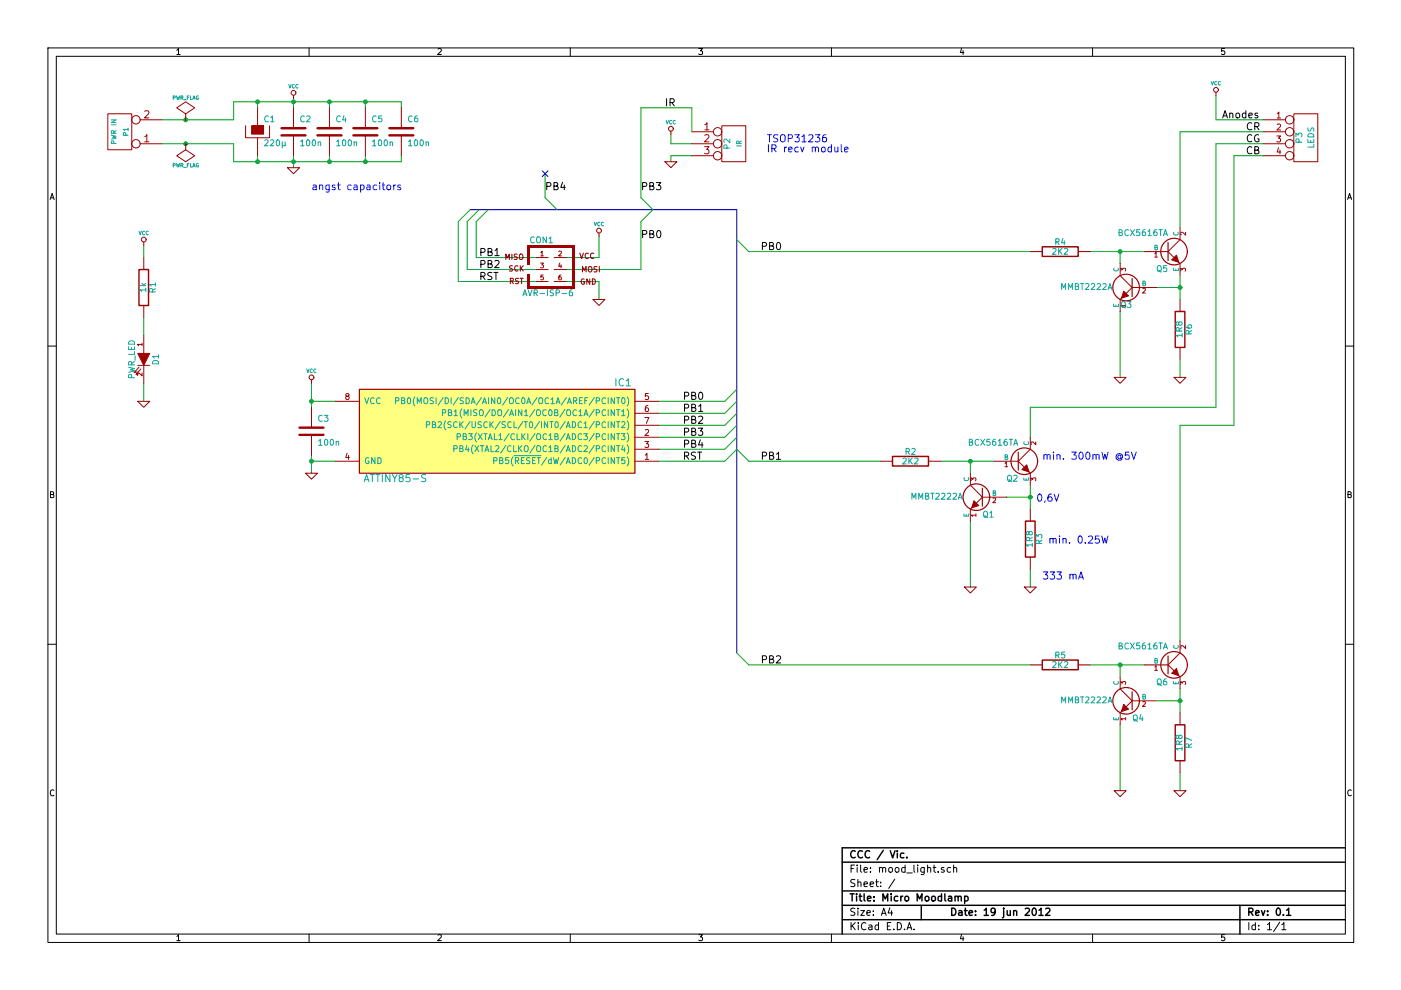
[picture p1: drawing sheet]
EESchema Schematic File Version 2  date Tue 19 Jun 2012 09:16:54 PM CEST
LIBS:power
LIBS:transistors
LIBS:conn
LIBS:linear
LIBS:regul
LIBS:74xx
LIBS:cmos4000
LIBS:adc-dac
LIBS:memory
LIBS:xilinx
LIBS:special
LIBS:microcontrollers
LIBS:dsp
LIBS:microchip
LIBS:analog_switches
LIBS:motorola
LIBS:texas
LIBS:intel
LIBS:audio
LIBS:interface
LIBS:digital-audio
LIBS:philips
LIBS:display
LIBS:cypress
LIBS:siliconi
LIBS:opto
LIBS:atmel
LIBS:contrib
LIBS:valves
LIBS:Symbols_ICs-Opto_RevA
LIBS:standard
LIBS:mood_light-cache
EELAYER 25  0
EELAYER END
$Descr A4 11700 8267
encoding utf-8
Sheet 1 1
Title "Micro Moodlamp"
Date "19 jun 2012"
Rev "0.1"
Comp "CCC / Vic."
Comment1 ""
Comment2 ""
Comment3 ""
Comment4 ""
$EndDescr
Wire Wire Line
	10150 800  10150 1000
Wire Wire Line
	10150 1000 10550 1000
Wire Wire Line
	10550 1200 10150 1200
Wire Wire Line
	10150 1200 10150 3400
Wire Wire Line
	10150 3400 8600 3400
Wire Wire Line
	8600 3400 8600 3650
Wire Wire Line
	1200 2650 1200 2800
Connection ~ 3050 1350
Wire Wire Line
	3350 1350 1950 1350
Wire Wire Line
	3350 1350 3350 1300
Wire Wire Line
	2750 1350 2750 1300
Connection ~ 3050 850 
Wire Wire Line
	3050 850  3050 900 
Connection ~ 2150 1350
Wire Wire Line
	2150 1300 2150 1350
Connection ~ 2450 1350
Wire Wire Line
	1950 1350 1950 1200
Wire Wire Line
	1950 1200 1350 1200
Connection ~ 2600 3850
Wire Wire Line
	2600 3950 2600 3800
Wire Wire Line
	4550 1650 4550 1450
Connection ~ 1550 1000
Wire Wire Line
	2450 1300 2450 1400
Wire Wire Line
	5775 1200 5600 1200
Wire Wire Line
	5775 900  5350 900 
Wire Wire Line
	5775 900  5775 1100
Wire Wire Line
	5600 1200 5600 1125
Wire Bus Line
	6150 5450 6150 1750
Wire Wire Line
	6050 3650 5500 3650
Wire Wire Line
	6050 3550 5500 3550
Wire Wire Line
	5500 3350 6050 3350
Wire Wire Line
	2800 3350 2600 3350
Wire Wire Line
	4725 2150 5000 2150
Wire Wire Line
	5000 2150 5000 1975
Wire Wire Line
	4475 2350 3825 2350
Wire Wire Line
	3825 2350 3825 1850
Wire Wire Line
	4475 2150 3975 2150
Wire Wire Line
	3975 2150 3975 1850
Connection ~ 8100 3850
Wire Wire Line
	8300 3850 7850 3850
Connection ~ 8600 4150
Wire Wire Line
	8400 4150 8600 4150
Wire Wire Line
	8600 4750 8600 4900
Wire Wire Line
	8600 4050 8600 4250
Wire Wire Line
	8100 3950 8100 3850
Wire Wire Line
	8100 4350 8100 4900
Wire Wire Line
	9350 6050 9350 6600
Wire Wire Line
	9350 5650 9350 5550
Wire Wire Line
	9850 5950 9850 5750
Wire Wire Line
	9850 6450 9850 6600
Wire Wire Line
	9650 5850 9850 5850
Connection ~ 9850 5850
Wire Wire Line
	9100 5550 9550 5550
Connection ~ 9350 5550
Connection ~ 9350 2100
Wire Wire Line
	9550 2100 9100 2100
Connection ~ 9850 2400
Wire Wire Line
	9650 2400 9850 2400
Wire Wire Line
	9850 3000 9850 3150
Wire Wire Line
	9850 2300 9850 2500
Wire Wire Line
	9350 2200 9350 2100
Wire Wire Line
	9350 2600 9350 3150
Wire Wire Line
	5350 1850 5350 2250
Wire Wire Line
	5350 2250 4725 2250
Wire Wire Line
	3900 1850 3900 2250
Wire Wire Line
	3900 2250 4475 2250
Wire Bus Line
	6150 1750 3925 1750
Wire Wire Line
	5000 2500 5000 2350
Wire Wire Line
	5000 2350 4725 2350
Wire Wire Line
	2800 3850 2600 3850
Wire Wire Line
	5500 3450 6050 3450
Wire Wire Line
	6050 3850 5500 3850
Wire Wire Line
	6050 3750 5500 3750
Wire Wire Line
	8600 2100 6250 2100
Wire Wire Line
	7350 3850 6250 3850
Wire Wire Line
	8600 5550 6250 5550
Wire Wire Line
	5600 1350 5600 1300
Wire Wire Line
	5350 900  5350 1650
Wire Wire Line
	5600 1300 5775 1300
Wire Wire Line
	2450 825  2450 900 
Connection ~ 1550 1200
Wire Wire Line
	2600 3200 2600 3400
Connection ~ 2600 3350
Connection ~ 2450 850 
Wire Wire Line
	1950 1000 1950 850 
Wire Wire Line
	1950 1000 1350 1000
Wire Wire Line
	2150 900  2150 850 
Connection ~ 2150 850 
Wire Wire Line
	1950 850  3350 850 
Wire Wire Line
	3350 850  3350 900 
Wire Wire Line
	2750 850  2750 900 
Connection ~ 2750 850 
Wire Wire Line
	3050 1350 3050 1300
Connection ~ 2750 1350
Wire Wire Line
	1200 2050 1200 2150
Wire Wire Line
	1200 3200 1200 3350
Wire Wire Line
	9850 1900 9850 1100
Wire Wire Line
	9850 1100 10550 1100
Wire Wire Line
	9850 5350 9850 3550
Wire Wire Line
	9850 3550 10300 3550
Wire Wire Line
	10300 3550 10300 1300
Wire Wire Line
	10300 1300 10550 1300
$Comp
L VCC #PWR01
U 1 1
P 10150 800
F 0 "#PWR01" H 10150 900 30  0001 C CNN
F 1 "VCC" H 10150 900 30  0000 C CNN
	1    10150 800 
	1    0    0    -1  
$EndComp
$Comp
L CONN_4 P3
U 1 1
P 10900 1150
F 0 "P3" V 10850 1150 50  0000 C CNN
F 1 "LEDS" V 10950 1150 50  0000 C CNN
	1    10900 1150
	1    0    0    -1  
$EndComp
Text Label 10200 1000 0    60   ~ 0
Anodes
Text Label 10400 1200 0    60   ~ 0
CG
Text Label 10400 1100 0    60   ~ 0
CR
Text Label 10400 1300 0    60   ~ 0
CB
Text Notes 6400 1200 0    60   ~ 0
TSOP31236\nIR recv module
$Comp
L VCC #PWR02
U 1 1
P 1200 2050
F 0 "#PWR02" H 1200 2150 30  0001 C CNN
F 1 "VCC" H 1200 2150 30  0000 C CNN
	1    1200 2050
	1    0    0    -1  
$EndComp
$Comp
L GND #PWR03
U 1 1
P 1200 3350
F 0 "#PWR03" H 1200 3350 30  0001 C CNN
F 1 "GND" H 1200 3280 30  0001 C CNN
	1    1200 3350
	1    0    0    -1  
$EndComp
$Comp
L R R1
U 1 1
P 1200 2400
F 0 "R1" V 1280 2400 50  0000 C CNN
F 1 "1k" V 1200 2400 50  0000 C CNN
	1    1200 2400
	1    0    0    -1  
$EndComp
$Comp
L LED D1
U 1 1
P 1200 3000
F 0 "D1" H 1200 3100 50  0000 C CNN
F 1 "PWR_LED" H 1200 2900 50  0000 C CNN
	1    1200 3000
	0    1    1    0   
$EndComp
Text Notes 2600 1600 0    60   ~ 0
angst capacitors
$Comp
L C C6
U 1 1
P 3350 1100
F 0 "C6" H 3400 1200 50  0000 L CNN
F 1 "100n" H 3400 1000 50  0000 L CNN
	1    3350 1100
	1    0    0    -1  
$EndComp
$Comp
L C C5
U 1 1
P 3050 1100
F 0 "C5" H 3100 1200 50  0000 L CNN
F 1 "100n" H 3100 1000 50  0000 L CNN
	1    3050 1100
	1    0    0    -1  
$EndComp
$Comp
L C C4
U 1 1
P 2750 1100
F 0 "C4" H 2800 1200 50  0000 L CNN
F 1 "100n" H 2800 1000 50  0000 L CNN
	1    2750 1100
	1    0    0    -1  
$EndComp
$Comp
L C C2
U 1 1
P 2450 1100
F 0 "C2" H 2500 1200 50  0000 L CNN
F 1 "100n" H 2500 1000 50  0000 L CNN
	1    2450 1100
	1    0    0    -1  
$EndComp
$Comp
L C C3
U 1 1
P 2600 3600
F 0 "C3" H 2650 3700 50  0000 L CNN
F 1 "100n" H 2650 3500 50  0000 L CNN
	1    2600 3600
	1    0    0    -1  
$EndComp
$Comp
L CP C1
U 1 1
P 2150 1100
F 0 "C1" H 2200 1200 50  0000 L CNN
F 1 "220µ" H 2200 1000 50  0000 L CNN
	1    2150 1100
	1    0    0    -1  
$EndComp
Text Label 4550 1600 0    60   ~ 0
PB4
NoConn ~ 4550 1450
Entry Wire Line
	4550 1650 4650 1750
$Comp
L CONN_2 P1
U 1 1
P 1000 1100
F 0 "P1" V 950 1100 40  0000 C CNN
F 1 "PWR IN" V 1050 1100 40  0000 C CNN
	1    1000 1100
	-1   0    0    1   
$EndComp
$Comp
L ATTINY85-S IC1
U 1 1
P 5300 3250
F 0 "IC1" H 5400 3300 60  0000 C CNN
F 1 "ATTINY85-S" H 7300 2500 60  0000 C CNN
F 2 "SO8-200" H 5550 2500 60  0001 C CNN
	1    5300 3250
	-1   0    0    -1  
$EndComp
Text Label 5550 900  0    60   ~ 0
IR
$Comp
L VCC #PWR04
U 1 1
P 2450 825
F 0 "#PWR04" H 2450 925 30  0001 C CNN
F 1 "VCC" H 2450 925 30  0000 C CNN
	1    2450 825 
	1    0    0    -1  
$EndComp
$Comp
L GND #PWR05
U 1 1
P 2450 1400
F 0 "#PWR05" H 2450 1400 30  0001 C CNN
F 1 "GND" H 2450 1330 30  0001 C CNN
	1    2450 1400
	1    0    0    -1  
$EndComp
$Comp
L PWR_FLAG #FLG06
U 1 1
P 1550 1200
F 0 "#FLG06" H 1550 1295 30  0001 C CNN
F 1 "PWR_FLAG" H 1550 1380 30  0000 C CNN
	1    1550 1200
	1    0    0    1   
$EndComp
$Comp
L PWR_FLAG #FLG07
U 1 1
P 1550 1000
F 0 "#FLG07" H 1550 1095 30  0001 C CNN
F 1 "PWR_FLAG" H 1550 1180 30  0000 C CNN
	1    1550 1000
	1    0    0    -1  
$EndComp
Text Label 5350 1600 0    60   ~ 0
PB3
Entry Wire Line
	5350 1650 5450 1750
$Comp
L GND #PWR08
U 1 1
P 5600 1350
F 0 "#PWR08" H 5600 1350 30  0001 C CNN
F 1 "GND" H 5600 1280 30  0001 C CNN
	1    5600 1350
	1    0    0    -1  
$EndComp
$Comp
L VCC #PWR09
U 1 1
P 5600 1125
F 0 "#PWR09" H 5600 1225 30  0001 C CNN
F 1 "VCC" H 5600 1225 30  0000 C CNN
	1    5600 1125
	1    0    0    -1  
$EndComp
$Comp
L CONN_3 P2
U 1 1
P 6125 1200
F 0 "P2" V 6075 1200 50  0000 C CNN
F 1 "IR" V 6175 1200 40  0000 C CNN
	1    6125 1200
	1    0    0    -1  
$EndComp
Text Label 4000 2150 0    60   ~ 0
PB1
Text Label 4000 2250 0    60   ~ 0
PB2
Text Label 4000 2350 0    60   ~ 0
RST
Text Label 5350 2000 0    60   ~ 0
PB0
Text Label 5700 3850 0    60   ~ 0
RST
Text Label 5700 3750 0    60   ~ 0
PB4
Text Label 5700 3650 0    60   ~ 0
PB3
Text Label 5700 3550 0    60   ~ 0
PB2
Text Label 5700 3450 0    60   ~ 0
PB1
Text Label 5700 3350 0    60   ~ 0
PB0
Text Label 6350 5550 0    60   ~ 0
PB2
Text Label 6350 3850 0    60   ~ 0
PB1
Text Label 6350 2100 0    60   ~ 0
PB0
Entry Wire Line
	6150 5450 6250 5550
Entry Wire Line
	6150 3750 6250 3850
Entry Wire Line
	6150 2000 6250 2100
Entry Wire Line
	6050 3650 6150 3550
Entry Wire Line
	6050 3750 6150 3650
Entry Wire Line
	6050 3850 6150 3750
Entry Wire Line
	6050 3550 6150 3450
Entry Wire Line
	6050 3450 6150 3350
Entry Wire Line
	6050 3350 6150 3250
$Comp
L VCC #PWR010
U 1 1
P 2600 3200
F 0 "#PWR010" H 2600 3300 30  0001 C CNN
F 1 "VCC" H 2600 3300 30  0000 C CNN
	1    2600 3200
	1    0    0    -1  
$EndComp
$Comp
L VCC #PWR011
U 1 1
P 5000 1975
F 0 "#PWR011" H 5000 2075 30  0001 C CNN
F 1 "VCC" H 5000 2075 30  0000 C CNN
	1    5000 1975
	1    0    0    -1  
$EndComp
$Comp
L GND #PWR012
U 1 1
P 2600 3950
F 0 "#PWR012" H 2600 3950 30  0001 C CNN
F 1 "GND" H 2600 3880 30  0001 C CNN
	1    2600 3950
	1    0    0    -1  
$EndComp
$Comp
L GND #PWR013
U 1 1
P 5000 2500
F 0 "#PWR013" H 5000 2500 30  0001 C CNN
F 1 "GND" H 5000 2430 30  0001 C CNN
	1    5000 2500
	1    0    0    -1  
$EndComp
Entry Wire Line
	5350 1850 5450 1750
Entry Wire Line
	3825 1850 3925 1750
Entry Wire Line
	3900 1850 4000 1750
Entry Wire Line
	3975 1850 4075 1750
$Comp
L AVR-ISP-6 CON1
U 1 1
P 4600 2250
F 0 "CON1" H 4520 2490 50  0000 C CNN
F 1 "AVR-ISP-6" H 4360 2020 50  0000 L BNN
F 2 "AVR-ISP-6" V 4080 2290 50  0001 C CNN
	1    4600 2250
	1    0    0    -1  
$EndComp
$Comp
L R R6
U 1 1
P 9850 2750
F 0 "R6" V 9930 2750 50  0000 C CNN
F 1 "1R8" V 9850 2750 50  0000 C CNN
	1    9850 2750
	1    0    0    -1  
$EndComp
$Comp
L GND #PWR014
U 1 1
P 9350 3150
F 0 "#PWR014" H 9350 3150 30  0001 C CNN
F 1 "GND" H 9350 3080 30  0001 C CNN
	1    9350 3150
	1    0    0    -1  
$EndComp
$Comp
L NPN Q3
U 1 1
P 9450 2400
F 0 "Q3" H 9450 2250 50  0000 L CNN
F 1 "MMBT2222A" H 10050 2400 50  0000 R CNN
	1    9450 2400
	-1   0    0    -1  
$EndComp
$Comp
L NPN_BCE Q5
U 1 1
P 9750 2100
F 0 "Q5" H 9750 1950 50  0000 R CNN
F 1 "BCX5616TA" H 9750 2250 50  0000 R CNN
	1    9750 2100
	1    0    0    -1  
$EndComp
$Comp
L GND #PWR015
U 1 1
P 9850 3150
F 0 "#PWR015" H 9850 3150 30  0001 C CNN
F 1 "GND" H 9850 3080 30  0001 C CNN
	1    9850 3150
	1    0    0    -1  
$EndComp
$Comp
L R R4
U 1 1
P 8850 2100
F 0 "R4" V 8930 2100 50  0000 C CNN
F 1 "2K2" V 8850 2100 50  0000 C CNN
	1    8850 2100
	0    -1   -1   0   
$EndComp
$Comp
L R R5
U 1 1
P 8850 5550
F 0 "R5" V 8930 5550 50  0000 C CNN
F 1 "2K2" V 8850 5550 50  0000 C CNN
	1    8850 5550
	0    -1   -1   0   
$EndComp
$Comp
L GND #PWR016
U 1 1
P 9850 6600
F 0 "#PWR016" H 9850 6600 30  0001 C CNN
F 1 "GND" H 9850 6530 30  0001 C CNN
	1    9850 6600
	1    0    0    -1  
$EndComp
$Comp
L NPN_BCE Q6
U 1 1
P 9750 5550
F 0 "Q6" H 9750 5400 50  0000 R CNN
F 1 "BCX5616TA" H 9750 5700 50  0000 R CNN
	1    9750 5550
	1    0    0    -1  
$EndComp
$Comp
L NPN Q4
U 1 1
P 9450 5850
F 0 "Q4" H 9450 5700 50  0000 R CNN
F 1 "MMBT2222A" H 10050 5850 50  0000 R CNN
	1    9450 5850
	-1   0    0    -1  
$EndComp
$Comp
L GND #PWR017
U 1 1
P 9350 6600
F 0 "#PWR017" H 9350 6600 30  0001 C CNN
F 1 "GND" H 9350 6530 30  0001 C CNN
	1    9350 6600
	1    0    0    -1  
$EndComp
$Comp
L R R7
U 1 1
P 9850 6200
F 0 "R7" V 9930 6200 50  0000 C CNN
F 1 "1R8" V 9850 6200 50  0000 C CNN
	1    9850 6200
	1    0    0    -1  
$EndComp
Text Notes 8650 4200 0    60   ~ 0
0,6V
Text Notes 8700 3850 0    60   ~ 0
min. 300mW @5V
Text Notes 8700 4850 0    60   ~ 0
333 mA
Text Notes 8750 4550 0    60   ~ 0
min. 0.25W
$Comp
L R R3
U 1 1
P 8600 4500
F 0 "R3" V 8680 4500 50  0000 C CNN
F 1 "1R8" V 8600 4500 50  0000 C CNN
	1    8600 4500
	1    0    0    -1  
$EndComp
$Comp
L GND #PWR018
U 1 1
P 8100 4900
F 0 "#PWR018" H 8100 4900 30  0001 C CNN
F 1 "GND" H 8100 4830 30  0001 C CNN
	1    8100 4900
	1    0    0    -1  
$EndComp
$Comp
L NPN Q1
U 1 1
P 8200 4150
F 0 "Q1" H 8200 4000 50  0000 R CNN
F 1 "MMBT2222A" H 8800 4150 50  0000 R CNN
	1    8200 4150
	-1   0    0    -1  
$EndComp
$Comp
L NPN_BCE Q2
U 1 1
P 8500 3850
F 0 "Q2" H 8500 3700 50  0000 R CNN
F 1 "BCX5616TA" H 8500 4000 50  0000 R CNN
	1    8500 3850
	1    0    0    -1  
$EndComp
$Comp
L GND #PWR019
U 1 1
P 8600 4900
F 0 "#PWR019" H 8600 4900 30  0001 C CNN
F 1 "GND" H 8600 4830 30  0001 C CNN
	1    8600 4900
	1    0    0    -1  
$EndComp
$Comp
L R R2
U 1 1
P 7600 3850
F 0 "R2" V 7680 3850 50  0000 C CNN
F 1 "2K2" V 7600 3850 50  0000 C CNN
	1    7600 3850
	0    -1   -1   0   
$EndComp
$EndSCHEMATC
